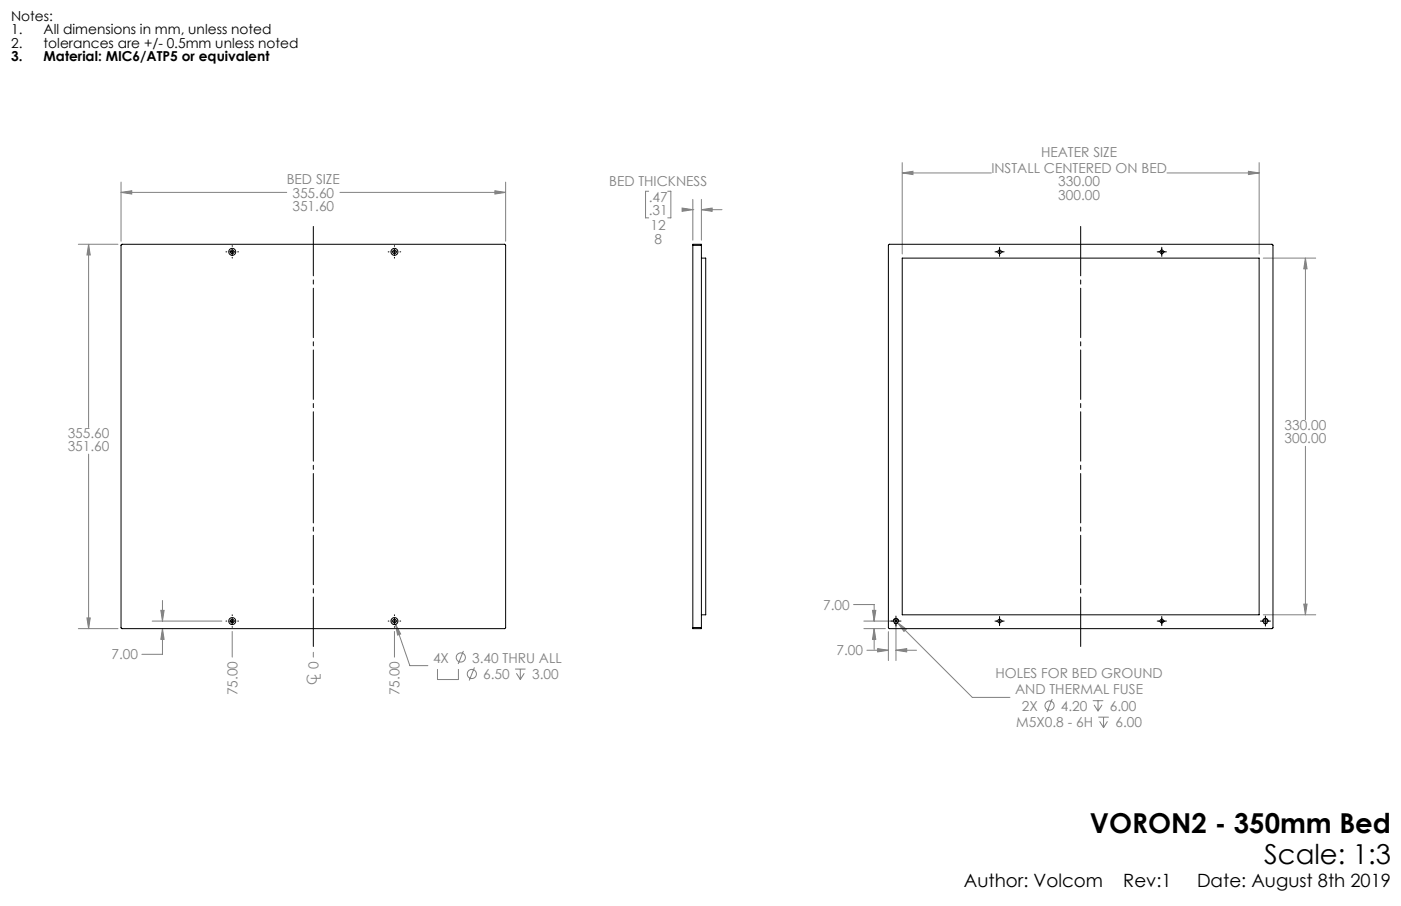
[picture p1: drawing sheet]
<svg xmlns="http://www.w3.org/2000/svg" width="432mm" height="279mm" viewBox="0 0 432 279" stroke-linecap="round" stroke-linejoin="round" font-family="sans-serif">
<g fill="none" stroke="#808080" stroke-width=".31">
<path d="M37.3 59.3l3.3-.5v1zM37.3 56.2v18.2M37.3 59.3h51.1M104.8 59.3h51M152.5 58.8l3.3 .5-3.3 .5zM155.8 56.2v18.2M199.9 59h-.9v8.2h.9M205.8 59h1v8.2h-1M278.1 53.3l3.3-.5v1zM278.1 50.2v28.1M278.1 53.3h27.4M359.7 53.3h28.4"/>
<path d="M384.8 52.8l3.3 .5-3.3 .5zM388.1 50.2v28.1M24.1 75.3h12.3M27.3 75.3l.5 3.3h-1zM27.3 75.3v56.5M210.2 64.2l3.3 .5-3.3 .5zM213.5 64.7h.1M213.5 61.5v12.6M216.2 64.7l3.3-.5v1zM216.2 61.5v12.6M216.2 64.7h6.3M389.3 79.6h16.2"/>
<path d="M402.3 79.6l.6 3.3h-1.1zM402.3 79.6v49.8M402.3 137.6v52M27.3 140.1v53.8M24.1 193.9h12.3M26.8 190.6h1l-.5 3.3zM46.9 191.5h21.5M49.6 188.2h1l-.5 3.3zM50.1 193.9l.5 3.3h-1zM50.1 193.9v7.9h-6.4M50.1 185.2v6.3M71.6 194.7v8"/>
<path d="M121.6 194.7v8M121.9 192.6l1.6 2.9-1 .3zM121.9 192.6l4.4 12.7h5.6M263.1 186.4h6.3v5.1M266.2 191.5h8.7M266.2 193.9h6.7M268.9 188.2h1l-.5 3.3zM269.4 193.9l.5 3.3h-1zM269.4 193.9v6.3M273.8 194.8v8.9M276.1 192.8v10.9M276.6 192l2.7 2-.7 .7z"/>
<path d="M276.6 192l23.1 23.1h11.6M389.3 189.6h16.2M401.8 186.3h1.1l-.6 3.3zM96.6 201.2v1.5M134.8 206.3v3.3h6.5v-3.3M142.8 200.7l-1.6 4.1M146.2 205.8l-1.6 4.1M158.8 206.3h3.2M159.2 207.6l1.2 2M160.4 206.3v3.3M161.6 207.6l-1.2 2M267.2 200.5h6.6"/>
<path d="M270.5 200l3.3 .5-3.3 .5zM276.1 200.5l3.3-.5v1zM276.1 200.5h6.4M324.3 215.6l-1.6 4M336.8 216.1h3.2M337.2 217.4l1.2 1.9M338.4 216.1v3.2M339.6 217.4l-1.2 1.9M338.5 221.2h3.2M338.9 222.5l1.2 1.9M340.1 221.2v3.2M341.3 222.5l-1.2 1.9"/>
<circle cx="142" cy="202.8" r="1.41"/>
<circle cx="145.4" cy="207.8" r="1.41"/>
<circle cx="323.5" cy="217.6" r="1.41"/>
</g>
<path d="M276.1 190.7a.83 .83 0 0 1 .8 1.2 .83 .83 0 0 1-1.4 .1 .83 .83 0 0 1 .5-1.3h.1M390 190.7a.83 .83 0 0 1 .8 1.2 .83 .83 0 0 1-1.5 .1 .83 .83 0 0 1 .6-1.3h.1" fill="none" stroke="#000" stroke-width=".31" stroke-dasharray="1.3 .6" stroke-dashoffset="-.1" stroke-linecap="butt"/>
<path d="M333.1 69.3v130.6M96.6 199.9v-130.6" fill="none" stroke="#000" stroke-width=".31" stroke-dasharray="15.2 1.3 1.3 1.3" stroke-dashoffset="-.5"/>
<g fill="none" stroke="#000" stroke-width=".31">
<path d="M69.6 77.7h.3M70.7 77.7h1.7M71.6 75.7v.3M71.6 76.8v1.7M71.6 79.4v.2M73.3 77.7h.2M119.6 77.7h.3M120.7 77.7h1.7M121.6 75.7v.3M121.6 76.8v1.7M121.6 79.4v.2M123.3 77.7h.2"/>
<path d="M306.7 77.7h2.8M308.1 76.3v2.8M356.7 77.7h2.8M358.1 76.3v2.8M69.6 191.5h.3M70.7 191.5h1.7M71.6 189.6v.2M71.6 190.7v1.7M71.6 193.2v.3M73.3 191.5h.2M119.6 191.5h.3M120.7 191.5h1.7"/>
<path d="M121.6 189.6v.2M121.6 190.7v1.7M121.6 193.2v.3M123.3 191.5h.2M274.6 191.5h3.1M276.1 190v3.1M306.7 191.5h2.8M308.1 190.1v2.8M356.7 191.5h2.8M358.1 190.1v2.8M388.5 191.5h3.1M390 190v3.1"/>
</g>
<path d="M121.9 192.6l.6 3.2 1-.3zM49.6 188.2h1l-.5 3.3zM50.1 193.9l.5 3.3h-1zM152.5 58.8l3.3 .5-3.3 .5zM37.3 59.3l3.3-.5v1zM26.8 190.6h1l-.5 3.3zM27.3 75.3l.5 3.3h-1zM210.2 64.2l3.3 .5-3.3 .5zM216.2 64.7l3.3-.5v1zM269.4 193.9l.5 3.3h-1zM268.9 188.2h1l-.5 3.3zM270.5 200l3.3 .5-3.3 .5zM276.1 200.5l3.3-.5v1zM276.6 192l2 2.7 .7-.7zM278.1 53.3l3.3-.5v1zM384.8 52.8l3.3 .5-3.3 .5zM402.3 79.6l.6 3.3h-1.1zM401.8 186.3h1.1l-.6 3.3z" fill="#808080"/>
<g fill="none" stroke="#000" stroke-width=".31">
<path d="M37.4 75.4h118.3v118.4h-118.3zM213.5 75.7v-.4h2.7v.4M213.5 75.7v117.8M213.5 75.7h2.7M216.2 79.6h1.3v110h-1.3M216.2 75.7v117.8M273.9 75.4h118.3v118.4h-118.3zM278.1 79.6h110v110h-110zM213.5 193.5v.4h2.7v-.4M213.5 193.5h2.7"/>
<circle cx="71.6" cy="77.7" r=".57"/>
<circle cx="71.6" cy="77.7" r="1.08"/>
<circle cx="121.6" cy="77.7" r=".57"/>
<circle cx="121.6" cy="77.7" r="1.08"/>
<circle cx="308.1" cy="77.7" r=".57"/>
<circle cx="358.1" cy="77.7" r=".57"/>
<circle cx="71.6" cy="191.5" r=".57"/>
<circle cx="71.6" cy="191.5" r="1.08"/>
<circle cx="121.6" cy="191.5" r=".57"/>
<circle cx="121.6" cy="191.5" r="1.08"/>
<circle cx="276.1" cy="191.5" r=".7"/>
<circle cx="308.1" cy="191.5" r=".57"/>
<circle cx="358.1" cy="191.5" r=".57"/>
<circle cx="390" cy="191.5" r=".7"/>
</g>
<g font-size="8.5">
<text x="335.9" y="256.9">VORON2 - 350mm Bed</text>
<text x="389.6" y="266.4">Scale: 1:3</text>
</g>
<g font-size="5.6">
<text x="297.1" y="273.7">Author: Volcom</text>
<text x="346.2" y="273.7">Rev:1</text>
<text x="368.9" y="273.7">Date: August 8th 2019</text>
</g>
<g font-size="4.2">
<text x="3.4" y="6.3">Notes:</text>
<text x="3.4" y="10.5">1.</text>
<text x="13.4" y="10.5">All dimensions in mm, unless noted</text>
<text x="3.4" y="14.7">2.</text>
<text x="13.4" y="14.7">tolerances are +/- 0.5mm unless noted</text>
<text x="3.4" y="18.8">3.</text>
<text x="13.4" y="18.8">Material: MIC6/ATP5 or equivalent</text>
</g>
<g font-size="4.2" fill="#808080">
<text x="305.5" y="53.4">INSTALL CENTERED ON BED</text>
<text x="320.9" y="48.3">HEATER SIZE</text>
<text x="88.4" y="56.8">BED SIZE</text>
<text x="187.7" y="57.4">BED THICKNESS</text>
<text x="326.2" y="57.5">330.00</text>
<text x="90.1" y="60.9">355.60</text>
<text x="90.1" y="65">351.60</text>
<text x="199.9" y="62.2">.47</text>
<text x="326.2" y="61.6">300.00</text>
<text x="199.9" y="66.3">.31</text>
<text x="200.5" y="71">12</text>
<text x="201.7" y="75.1">8</text>
<text x="20.9" y="135">355.60</text>
<text x="395.9" y="132.6">330.00</text>
<text x="395.9" y="136.7">300.00</text>
<text x="20.9" y="139.1">351.60</text>
<text x="253.7" y="188">7.00</text>
<text x="34.3" y="203.4">7.00</text>
<text x="257.8" y="202.1">7.00</text>
<text x="98.9" y="209.7" transform="rotate(-90 98.9 209.7)">L 0</text>
<text x="133.5" y="204.3">4X</text>
<text x="145.5" y="204.3">3.40 THRU ALL</text>
<text x="148.9" y="209.4">6.50</text>
<text x="164" y="209.4">3.00</text>
<text x="306.8" y="209.1">HOLES FOR BED GROUND</text>
<text x="73.2" y="214.4" transform="rotate(-90 73.2 214.4)">75.00</text>
<text x="97.7" y="211.3" transform="rotate(-90 97.7 211.3)">C</text>
<text x="123.2" y="214.4" transform="rotate(-90 123.2 214.4)">75.00</text>
<text x="312.9" y="214.1">AND THERMAL FUSE</text>
<text x="314.9" y="219.2">2X</text>
<text x="327" y="219.1">4.20</text>
<text x="342.1" y="219.1">6.00</text>
<text x="313.2" y="224.2">M5X0.8 - 6H</text>
<text x="343.8" y="224.2">6.00</text>
</g>
</svg>
